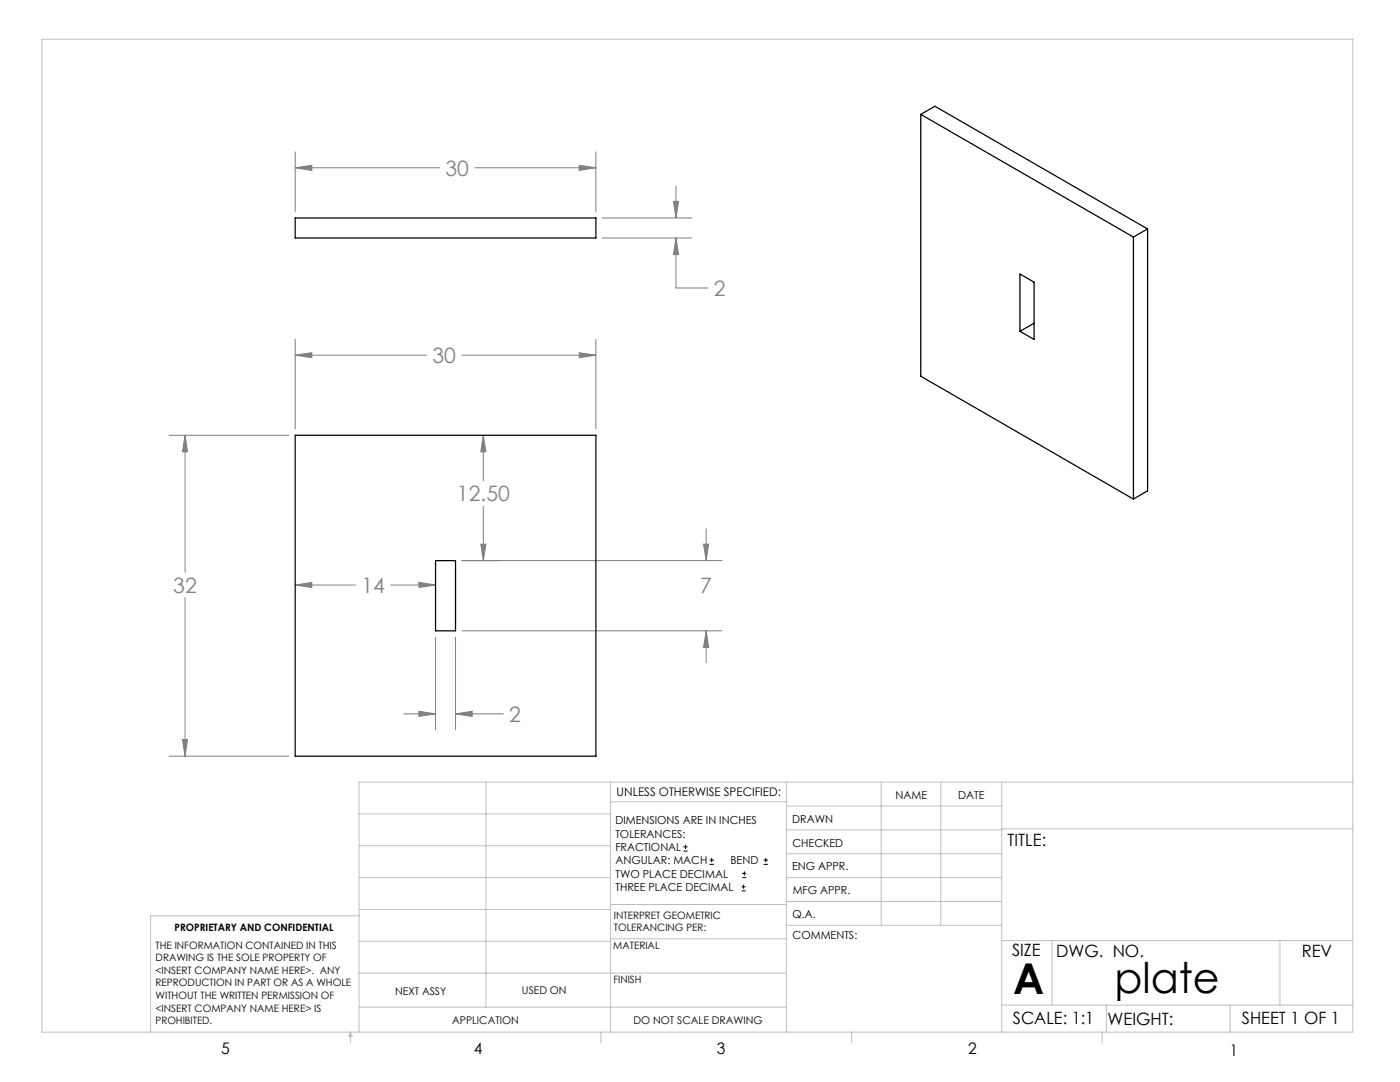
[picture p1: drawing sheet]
<svg xmlns="http://www.w3.org/2000/svg" width="279mm" height="216mm" viewBox="0 0 279 216" stroke-linecap="round" stroke-linejoin="round" font-family="sans-serif">
<g fill="none" stroke="#000" stroke-width=".2">
<path d="M136.4 169.8h.8M136.4 169h.8M136.8 168.6v.8M141.6 172.5h.9M141.6 171.6h.9M142 171.2v.8M148 177.8h.8M148 177h.8M148.1 175.1h.8M148.1 174.3h.8M148.4 176.5v.8M148.6 173.9v.8"/>
<path d="M152.4 172.5h.8M152.4 171.6h.8M152.8 171.2v.8"/>
</g>
<g fill="none" stroke="#808080" stroke-width=".2">
<path d="M58.9 33.5l3.3-.5v1zM58.9 30.3v11.9M58.9 33.5h28.8M94.8 33.5h24.1M115.6 33l3.3 .5-3.3 .5zM118.9 30.3v11.9M134.9 37.1v6.4M120.2 47.5h17.9M120.2 43.5h17.9M134.4 40.2h1l-.5 3.3zM134.9 47.5l.5 3.3h-1zM134.9 47.5v10h6.4"/>
<path d="M58.9 70.9l3.3-.5v1zM58.9 67.7v17.9M58.9 70.9h26.2M92.1 70.9h26.8M115.6 70.4l3.3 .5-3.3 .5zM118.9 67.7v17.9M33.8 86.9h23.8M36.9 86.9l.5 3.3h-1zM36.9 86.9v27.3M96.4 86.9l.6 3.3h-1zM96.4 86.9v9.1M36.9 119.2v31.7"/>
<path d="M58.9 116.7l3.3-.5v1zM58.9 116.7h12M78 116.7h8.9M83.6 116.2l3.3 .5-3.3 .5zM92.2 111.9h51.9M96 108.6h1l-.6 3.3zM96.4 101v10.9M140.4 108.6h1l-.5 3.3zM140.9 105.5v6.4M86.9 127.1v18.5M90.9 127.1v18.5M92.2 125.9h51.9"/>
<path d="M140.9 125.9l.5 3.3h-1zM140.9 125.9v6.3M33.8 150.9h23.8M36.4 147.6h1l-.5 3.3zM80.6 142.5h6.3M83.6 141.9l3.3 .6-3.3 .4zM90.9 142.5l3.3-.6v1zM90.9 142.5h9.5"/>
</g>
<g fill="none" stroke="#c0c0c0" stroke-width=".2">
<path d="M8.4 7.8h261.6v198.2h-261.6zM97 156.1v44.9M121.8 156.1v49.9M121.8 160h35.2M157 156.1v49.9M175.9 156.1v28.5M187.7 156.1v28.5M199.9 156.1v49.9M270 156.1h-198.4v49.9M71.6 175.1h50.2M71.6 168.8h50.2M71.6 162.4h50.2"/>
<path d="M157 170.4h42.9M157 165.6h42.9M157 160.8h42.9M157 175.1h42.9M157 179.9h42.9M199.9 165.4h70.1M71.6 194.2h85.4M71.6 187.8h50.2M71.6 181.5h50.2M71.6 182.7h-41.5v23.3M121.8 187.3h35.2M121.8 180.5h35.2"/>
<path d="M157 184.6h42.9M199.9 187.7h70.1M210 187.7v12.9M255.4 187.7v12.9M70 206v2.1M70 206l.3 .8h-.7zM71.6 201h85.4M119.9 206v2.1M170 206v2.1M199.9 200.6h70.1M220 206v2.1M220.8 200.6v5.4"/>
<path d="M245.5 200.6v5.4"/>
</g>
<path d="M115.6 70.4l3.3 .5-3.3 .5zM58.9 70.9l3.3-.5v1zM36.9 86.9l.5 3.3h-1zM36.4 147.6h1l-.5 3.3zM140.9 125.9l.5 3.3h-1zM140.4 108.6h1l-.5 3.3zM83.6 141.9l3.3 .6-3.3 .4zM90.9 142.5l3.3-.6v1zM96 108.6h1l-.6 3.3zM96.4 86.9l.6 3.3h-1zM83.6 116.2l3.3 .5-3.3 .5zM58.9 116.7l3.3-.5v1zM134.9 47.5l.5 3.3h-1zM134.4 40.2h1l-.5 3.3zM115.6 33l3.3 .5-3.3 .5zM58.9 33.5l3.3-.5v1z" fill="#808080"/>
<path d="M183.8 22.8v52.3l42.4 24.5M183.8 22.8l42.4 24.5M183.8 22.8l2.8-1.6 42.4 24.5M58.9 43.5h60v4h-60zM203.6 54.7l2.8 1.6v11.4l-2.8-1.6zM226.2 47.3v52.3M229 45.7l-2.8 1.6M229 45.7v52.2l-2.8 1.7M206.4 64.5l-2.8 1.6M58.9 86.9h60v64h-60zM86.9 111.9h4v14h-4z" fill="none" stroke="#000" stroke-width=".25"/>
<g font-size="8.5">
<text x="202.2" y="198.3">A</text>
<text x="222.4" y="198.1">plate</text>
</g>
<g font-size="4.2" fill="#808080">
<text x="88.9" y="35.1">30</text>
<text x="142.5" y="59.1">2</text>
<text x="86.3" y="72.5">30</text>
<text x="91.2" y="100">12.50</text>
<text x="34.6" y="118.3">32</text>
<text x="72.1" y="118.3">14</text>
<text x="139.8" y="118.3">7</text>
<text x="101.6" y="144">2</text>
</g>
<g font-size="3.4">
<text x="201.1" y="168.8">TITLE:</text>
<text x="202" y="190.8">SIZE</text>
<text x="210.8" y="190.9">DWG. NO.</text>
<text x="259.8" y="191">REV</text>
<text x="202.1" y="204.4">SCALE: 1:1</text>
<text x="221" y="204.5">WEIGHT:</text>
<text x="247.8" y="204.4">SHEET 1 OF 1</text>
</g>
<g font-size="3.2">
<text x="44.2" y="210.4">5</text>
<text x="94.6" y="210.3">4</text>
<text x="143.1" y="210.4">3</text>
<text x="193.2" y="210.3">2</text>
<text x="245.4" y="210.6">1</text>
</g>
<text font-size="2.4" x="123.1" y="158.9">UNLESS OTHERWISE SPECIFIED:</text>
<g font-size="2.2">
<text x="178.7" y="159.4">NAME</text>
<text x="191.2" y="159.4">DATE</text>
<text x="122.8" y="164.5">DIMENSIONS ARE IN INCHES</text>
<text x="122.8" y="167.1">TOLERANCES:</text>
<text x="158.1" y="164.2">DRAWN</text>
<text x="122.8" y="169.8">FRACTIONAL</text>
<text x="122.8" y="172.5">ANGULAR: MACH</text>
<text x="145.8" y="172.5">BEND</text>
<text x="158.1" y="173.7">ENG APPR.</text>
<text x="158.2" y="169.1">CHECKED</text>
<text x="122.8" y="175.1">TWO PLACE DECIMAL</text>
<text x="122.8" y="177.8">THREE PLACE DECIMAL</text>
<text x="158.2" y="178.4">MFG APPR.</text>
<text x="158.2" y="183.2">Q.A.</text>
<text x="158.2" y="187.4">COMMENTS:</text>
</g>
<g font-size="2.1">
<text x="78.8" y="198.5">NEXT ASSY</text>
<text x="104.2" y="198.4">USED ON</text>
<text x="90.2" y="204.3">APPLICATION</text>
<text x="126.4" y="204.3">DO NOT SCALE DRAWING</text>
</g>
<g font-size="2">
<text x="34.8" y="185.7">PROPRIETARY AND CONFIDENTIAL</text>
<text x="122.5" y="183.3">INTERPRET GEOMETRIC</text>
<text x="122.5" y="185.9">TOLERANCING PER:</text>
<text x="31.1" y="189.3">THE INFORMATION CONTAINED IN THIS</text>
<text x="31.1" y="191.8">DRAWING IS THE SOLE PROPERTY OF</text>
<text x="122.4" y="189.4">MATERIAL</text>
<text x="31.1" y="194.3">&lt;INSERT COMPANY NAME HERE&gt;. ANY</text>
<text x="31.1" y="196.8">REPRODUCTION IN PART OR AS A WHOLE</text>
<text x="122.4" y="196.2">FINISH</text>
<text x="31.1" y="199.4">WITHOUT THE WRITTEN PERMISSION OF</text>
<text x="31.1" y="201.9">&lt;INSERT COMPANY NAME HERE&gt; IS</text>
<text x="31.1" y="204.4">PROHIBITED.</text>
</g>
</svg>
